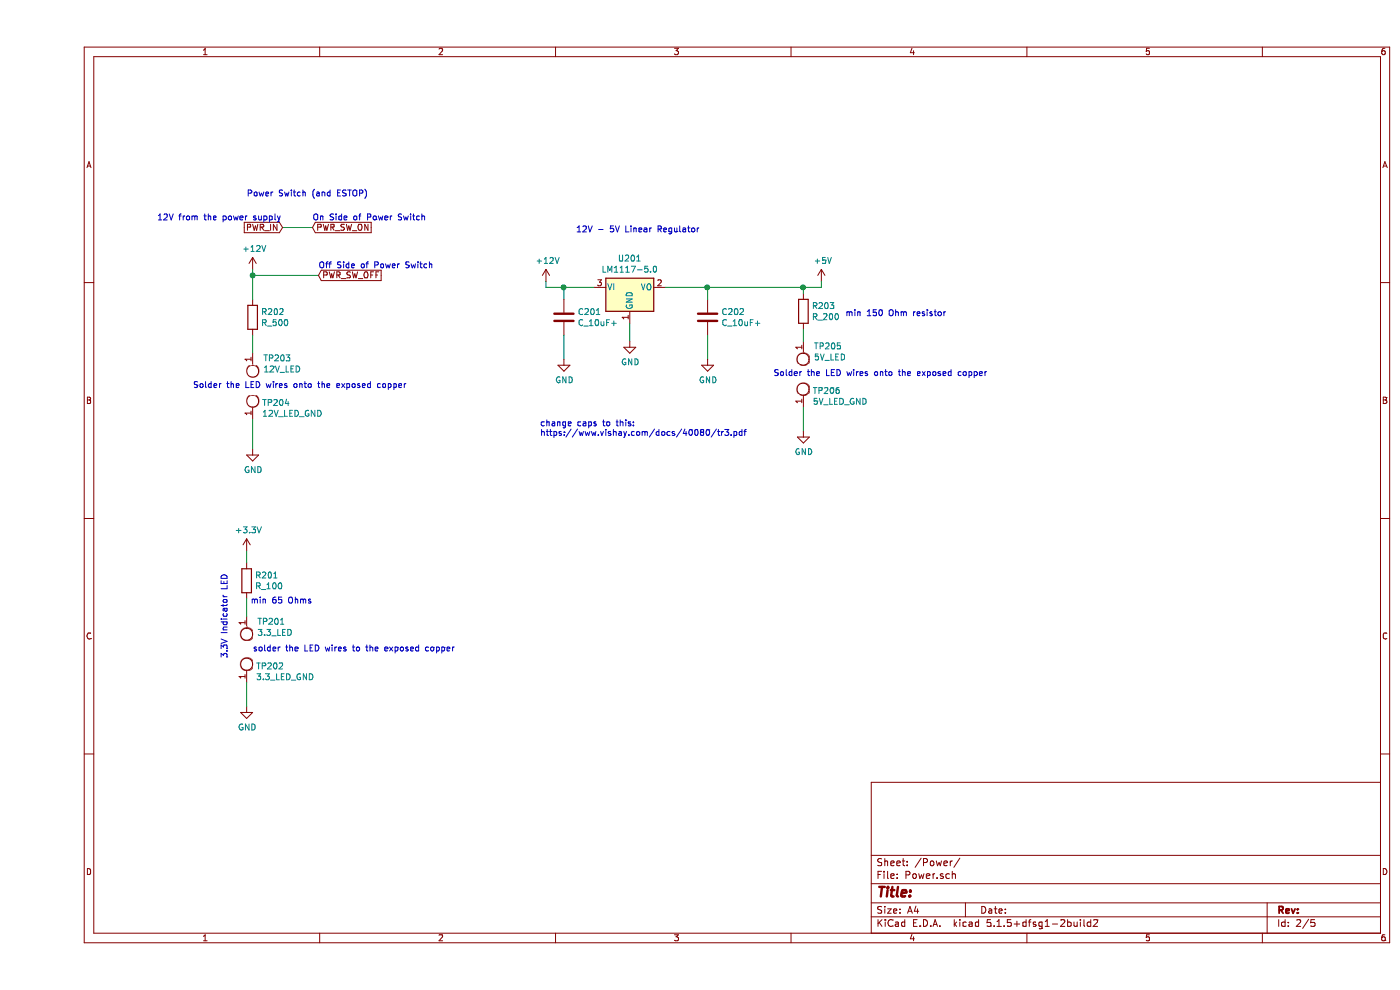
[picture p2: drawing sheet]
EESchema Schematic File Version 4
EELAYER 30 0
EELAYER END
$Descr A4 11693 8268
encoding utf-8
Sheet 2 5
Title ""
Date ""
Rev ""
Comp ""
Comment1 ""
Comment2 ""
Comment3 ""
Comment4 ""
$EndDescr
$Comp
L power:+12V #PWR0205
U 1 1
P 4250 2350
F 0 "#PWR0205" H 4250 2200 50  0001 C CNN
F 1 "+12V" H 4265 2523 50  0000 C CNN
F 2 "" H 4250 2350 50  0001 C CNN
F 3 "" H 4250 2350 50  0001 C CNN
	1    4250 2350
	1    0    0    -1  
$EndComp
Wire Wire Line
	4250 2350 4250 2400
Wire Wire Line
	4250 2400 4400 2400
Wire Wire Line
	4400 2400 4400 2500
Connection ~ 4400 2400
Wire Wire Line
	4400 2400 4650 2400
$Comp
L power:GND #PWR0207
U 1 1
P 4950 2850
F 0 "#PWR0207" H 4950 2600 50  0001 C CNN
F 1 "GND" H 4955 2677 50  0000 C CNN
F 2 "" H 4950 2850 50  0001 C CNN
F 3 "" H 4950 2850 50  0001 C CNN
	1    4950 2850
	1    0    0    -1  
$EndComp
Wire Wire Line
	5250 2400 5600 2400
Wire Wire Line
	5600 2400 5600 2500
Connection ~ 5600 2400
Wire Wire Line
	4950 2700 4950 2850
$Comp
L power:GND #PWR0206
U 1 1
P 4400 3000
F 0 "#PWR0206" H 4400 2750 50  0001 C CNN
F 1 "GND" H 4405 2827 50  0000 C CNN
F 2 "" H 4400 3000 50  0001 C CNN
F 3 "" H 4400 3000 50  0001 C CNN
	1    4400 3000
	1    0    0    -1  
$EndComp
Wire Wire Line
	4400 2800 4400 3000
$Comp
L power:GND #PWR0208
U 1 1
P 5600 3000
F 0 "#PWR0208" H 5600 2750 50  0001 C CNN
F 1 "GND" H 5605 2827 50  0000 C CNN
F 2 "" H 5600 3000 50  0001 C CNN
F 3 "" H 5600 3000 50  0001 C CNN
	1    5600 3000
	1    0    0    -1  
$EndComp
Wire Wire Line
	5600 2800 5600 3000
Text Notes 4500 1950 0    50   ~ 0
12V - 5V Linear Regulator
Text GLabel 2050 1900 0    50   Input ~ 0
PWR_IN
Text GLabel 2300 1900 2    50   Input ~ 0
PWR_SW_ON
Wire Wire Line
	2050 1900 2300 1900
Text GLabel 2350 2300 2    50   Input ~ 0
PWR_SW_OFF
$Comp
L power:+12V #PWR0203
U 1 1
P 1800 2250
F 0 "#PWR0203" H 1800 2100 50  0001 C CNN
F 1 "+12V" H 1815 2423 50  0000 C CNN
F 2 "" H 1800 2250 50  0001 C CNN
F 3 "" H 1800 2250 50  0001 C CNN
	1    1800 2250
	1    0    0    -1  
$EndComp
Wire Wire Line
	1800 2250 1800 2300
Wire Wire Line
	1800 2300 2350 2300
Text Notes 1750 1650 0    50   ~ 0
Power Switch (and ESTOP)
$Comp
L formula:Test_Point_SMD TP203
U 1 1
P 1800 3000
F 0 "TP203" H 1712 2996 50  0000 R CNN
F 1 "12V_LED" H 1712 3087 50  0000 R CNN
F 2 "footprints:Test_Point_SMD" H 1800 2850 50  0001 C CNN
F 3 "" H 1800 3000 50  0001 C CNN
	1    1800 3000
	-1   0    0    1   
$EndComp
$Comp
L Device:R R202
U 1 1
P 1800 2650
F 0 "R202" H 1870 2696 50  0000 L CNN
F 1 "R_500" H 1870 2605 50  0000 L CNN
F 2 "" V 1730 2650 50  0001 C CNN
F 3 "~" H 1800 2650 50  0001 C CNN
	1    1800 2650
	1    0    0    -1  
$EndComp
Wire Wire Line
	1800 2300 1800 2500
Connection ~ 1800 2300
Wire Wire Line
	1800 2800 1800 2950
Text Notes 2350 2250 0    50   ~ 0
Off Side of Power Switch
Text Notes 2300 1850 0    50   ~ 0
On Side of Power Switch
Text Notes 1000 1850 0    50   ~ 0
12V from the power supply
$Comp
L formula:Test_Point_SMD TP204
U 1 1
P 1800 3450
F 0 "TP204" H 1878 3538 50  0000 L CNN
F 1 "12V_LED_GND" H 1878 3447 50  0000 L CNN
F 2 "footprints:Test_Point_SMD" H 1800 3300 50  0001 C CNN
F 3 "" H 1800 3450 50  0001 C CNN
	1    1800 3450
	1    0    0    -1  
$EndComp
$Comp
L power:GND #PWR0204
U 1 1
P 1800 3750
F 0 "#PWR0204" H 1800 3500 50  0001 C CNN
F 1 "GND" H 1805 3577 50  0000 C CNN
F 2 "" H 1800 3750 50  0001 C CNN
F 3 "" H 1800 3750 50  0001 C CNN
	1    1800 3750
	1    0    0    -1  
$EndComp
Wire Wire Line
	1800 3500 1800 3750
Text Notes 1300 3250 0    50   ~ 0
Solder the LED wires onto the exposed copper
Wire Wire Line
	6550 2400 6550 2350
$Comp
L formula:Test_Point_SMD TP205
U 1 1
P 6400 2900
F 0 "TP205" H 6312 2896 50  0000 R CNN
F 1 "5V_LED" H 6312 2987 50  0000 R CNN
F 2 "footprints:Test_Point_SMD" H 6400 2750 50  0001 C CNN
F 3 "" H 6400 2900 50  0001 C CNN
	1    6400 2900
	-1   0    0    1   
$EndComp
Wire Wire Line
	6400 2400 6400 2450
Wire Wire Line
	5600 2400 6400 2400
Connection ~ 6400 2400
Wire Wire Line
	6400 2400 6550 2400
Wire Wire Line
	6400 2750 6400 2850
$Comp
L formula:Test_Point_SMD TP206
U 1 1
P 6400 3350
F 0 "TP206" H 6478 3438 50  0000 L CNN
F 1 "5V_LED_GND" H 6478 3347 50  0000 L CNN
F 2 "footprints:Test_Point_SMD" H 6400 3200 50  0001 C CNN
F 3 "" H 6400 3350 50  0001 C CNN
	1    6400 3350
	1    0    0    -1  
$EndComp
$Comp
L power:GND #PWR0209
U 1 1
P 6400 3600
F 0 "#PWR0209" H 6400 3350 50  0001 C CNN
F 1 "GND" H 6405 3427 50  0000 C CNN
F 2 "" H 6400 3600 50  0001 C CNN
F 3 "" H 6400 3600 50  0001 C CNN
	1    6400 3600
	1    0    0    -1  
$EndComp
Wire Wire Line
	6400 3400 6400 3600
Text Notes 6150 3150 0    50   ~ 0
Solder the LED wires onto the exposed copper
$Comp
L power:+5V #PWR0210
U 1 1
P 6550 2350
F 0 "#PWR0210" H 6550 2200 50  0001 C CNN
F 1 "+5V" H 6565 2523 50  0000 C CNN
F 2 "" H 6550 2350 50  0001 C CNN
F 3 "" H 6550 2350 50  0001 C CNN
	1    6550 2350
	1    0    0    -1  
$EndComp
$Comp
L power:+3.3V #PWR?
U 1 1
P 1750 4600
AR Path="/619053FC/62297415" Ref="#PWR?"  Part="1" 
AR Path="/61902E4F/62297415" Ref="#PWR0201"  Part="1" 
F 0 "#PWR0201" H 1750 4450 50  0001 C CNN
F 1 "+3.3V" H 1765 4773 50  0000 C CNN
F 2 "" H 1750 4600 50  0001 C CNN
F 3 "" H 1750 4600 50  0001 C CNN
	1    1750 4600
	1    0    0    -1  
$EndComp
$Comp
L formula:Test_Point_SMD TP?
U 1 1
P 1750 5200
AR Path="/619053FC/6229741B" Ref="TP?"  Part="1" 
AR Path="/61902E4F/6229741B" Ref="TP201"  Part="1" 
F 0 "TP201" H 1662 5196 50  0000 R CNN
F 1 "3.3_LED" H 1662 5287 50  0000 R CNN
F 2 "footprints:Test_Point_SMD" H 1750 5050 50  0001 C CNN
F 3 "" H 1750 5200 50  0001 C CNN
	1    1750 5200
	-1   0    0    1   
$EndComp
$Comp
L formula:R_100 R?
U 1 1
P 1750 4850
AR Path="/619053FC/62297424" Ref="R?"  Part="1" 
AR Path="/61902E4F/62297424" Ref="R201"  Part="1" 
F 0 "R201" H 1820 4896 50  0000 L CNN
F 1 "R_100" H 1820 4805 50  0000 L CNN
F 2 "footprints:R_0805_OEM" H 950 5000 50  0001 C CNN
F 3 "https://www.seielect.com/Catalog/SEI-rncp.pdf" H 1450 5350 50  0001 C CNN
F 4 "DK" H 1750 4850 60  0001 C CNN "MFN"
F 5 "RNCP0805FTD100RCT-ND" H 1100 5100 60  0001 C CNN "MPN"
F 6 "https://www.digikey.com/products/en?keywords=RNCP0805FTD100RCT-ND" H 2230 5250 60  0001 C CNN "PurchasingLink"
	1    1750 4850
	1    0    0    -1  
$EndComp
$Comp
L formula:Test_Point_SMD TP?
U 1 1
P 1750 5650
AR Path="/619053FC/6229742A" Ref="TP?"  Part="1" 
AR Path="/61902E4F/6229742A" Ref="TP202"  Part="1" 
F 0 "TP202" H 1828 5738 50  0000 L CNN
F 1 "3.3_LED_GND" H 1828 5647 50  0000 L CNN
F 2 "footprints:Test_Point_SMD" H 1750 5500 50  0001 C CNN
F 3 "" H 1750 5650 50  0001 C CNN
	1    1750 5650
	1    0    0    -1  
$EndComp
$Comp
L power:GND #PWR?
U 1 1
P 1750 5900
AR Path="/619053FC/62297430" Ref="#PWR?"  Part="1" 
AR Path="/61902E4F/62297430" Ref="#PWR0202"  Part="1" 
F 0 "#PWR0202" H 1750 5650 50  0001 C CNN
F 1 "GND" H 1755 5727 50  0000 C CNN
F 2 "" H 1750 5900 50  0001 C CNN
F 3 "" H 1750 5900 50  0001 C CNN
	1    1750 5900
	1    0    0    -1  
$EndComp
Wire Wire Line
	1750 5700 1750 5900
Wire Wire Line
	1750 5150 1750 5000
Wire Wire Line
	1750 4700 1750 4600
Text Notes 2300 5050 2    50   ~ 0
min 65 Ohms
Text Notes 1600 5500 1    50   ~ 0
3.3V Indicator LED
Text Notes 1800 5450 0    50   ~ 0
solder the LED wires to the exposed copper
$Comp
L Regulator_Linear:LM1117-5.0 U201
U 1 1
P 4950 2400
F 0 "U201" H 4950 2642 50  0000 C CNN
F 1 "LM1117-5.0" H 4950 2551 50  0000 C CNN
F 2 "" H 4950 2400 50  0001 C CNN
F 3 "http://www.ti.com/lit/ds/symlink/lm1117.pdf" H 4950 2400 50  0001 C CNN
	1    4950 2400
	1    0    0    -1  
$EndComp
Text Notes 4200 3650 0    50   ~ 0
change caps to this:\nhttps://www.vishay.com/docs/40080/tr3.pdf
$Comp
L skittle_pnp:C_10uF+ C201
U 1 1
P 4400 2650
F 0 "C201" H 4515 2696 50  0000 L CNN
F 1 "C_10uF+" H 4515 2605 50  0000 L CNN
F 2 "skittle_pnp:T491C105K050AT" H 4438 2500 50  0001 C CNN
F 3 "https://www.vishay.com/docs/40080/tr3.pdf" H 4400 2650 50  0001 C CNN
F 4 "https://www.digikey.com/en/products/detail/vishay-sprague/TR3C106K016C0500/13587248" H 4400 2650 50  0001 C CNN "Purchasing Link"
F 5 "DK" H 4400 2650 50  0001 C CNN "MFN"
F 6 "718-TR3C106K016C0500CT-ND" H 4400 2650 50  0001 C CNN "MPN"
	1    4400 2650
	1    0    0    -1  
$EndComp
$Comp
L skittle_pnp:C_10uF+ C202
U 1 1
P 5600 2650
F 0 "C202" H 5715 2696 50  0000 L CNN
F 1 "C_10uF+" H 5715 2605 50  0000 L CNN
F 2 "skittle_pnp:T491C105K050AT" H 5638 2500 50  0001 C CNN
F 3 "https://www.vishay.com/docs/40080/tr3.pdf" H 5600 2650 50  0001 C CNN
F 4 "https://www.digikey.com/en/products/detail/vishay-sprague/TR3C106K016C0500/13587248" H 5600 2650 50  0001 C CNN "Purchasing Link"
F 5 "DK" H 5600 2650 50  0001 C CNN "MFN"
F 6 "718-TR3C106K016C0500CT-ND" H 5600 2650 50  0001 C CNN "MPN"
	1    5600 2650
	1    0    0    -1  
$EndComp
$Comp
L formula:R_200 R203
U 1 1
P 6400 2600
F 0 "R203" H 6470 2646 50  0000 L CNN
F 1 "R_200" H 6470 2555 50  0000 L CNN
F 2 "footprints:R_0805_OEM" H 6330 2600 50  0001 C CNN
F 3 "https://www.seielect.com/Catalog/SEI-RMCF_RMCP.pdf" H 6480 2600 50  0001 C CNN
F 4 "DK" H 6400 2600 60  0001 C CNN "MFN"
F 5 "RMCF0805JT200RCT-ND" H 6400 2600 60  0001 C CNN "MPN"
F 6 "https://www.digikey.com/products/en?keywords=RMCF0805JT200RCT-ND" H 6880 3000 60  0001 C CNN "PurchasingLink"
	1    6400 2600
	1    0    0    -1  
$EndComp
Text Notes 6750 2650 0    50   ~ 0
min 150 Ohm resistor
$EndSCHEMATC
